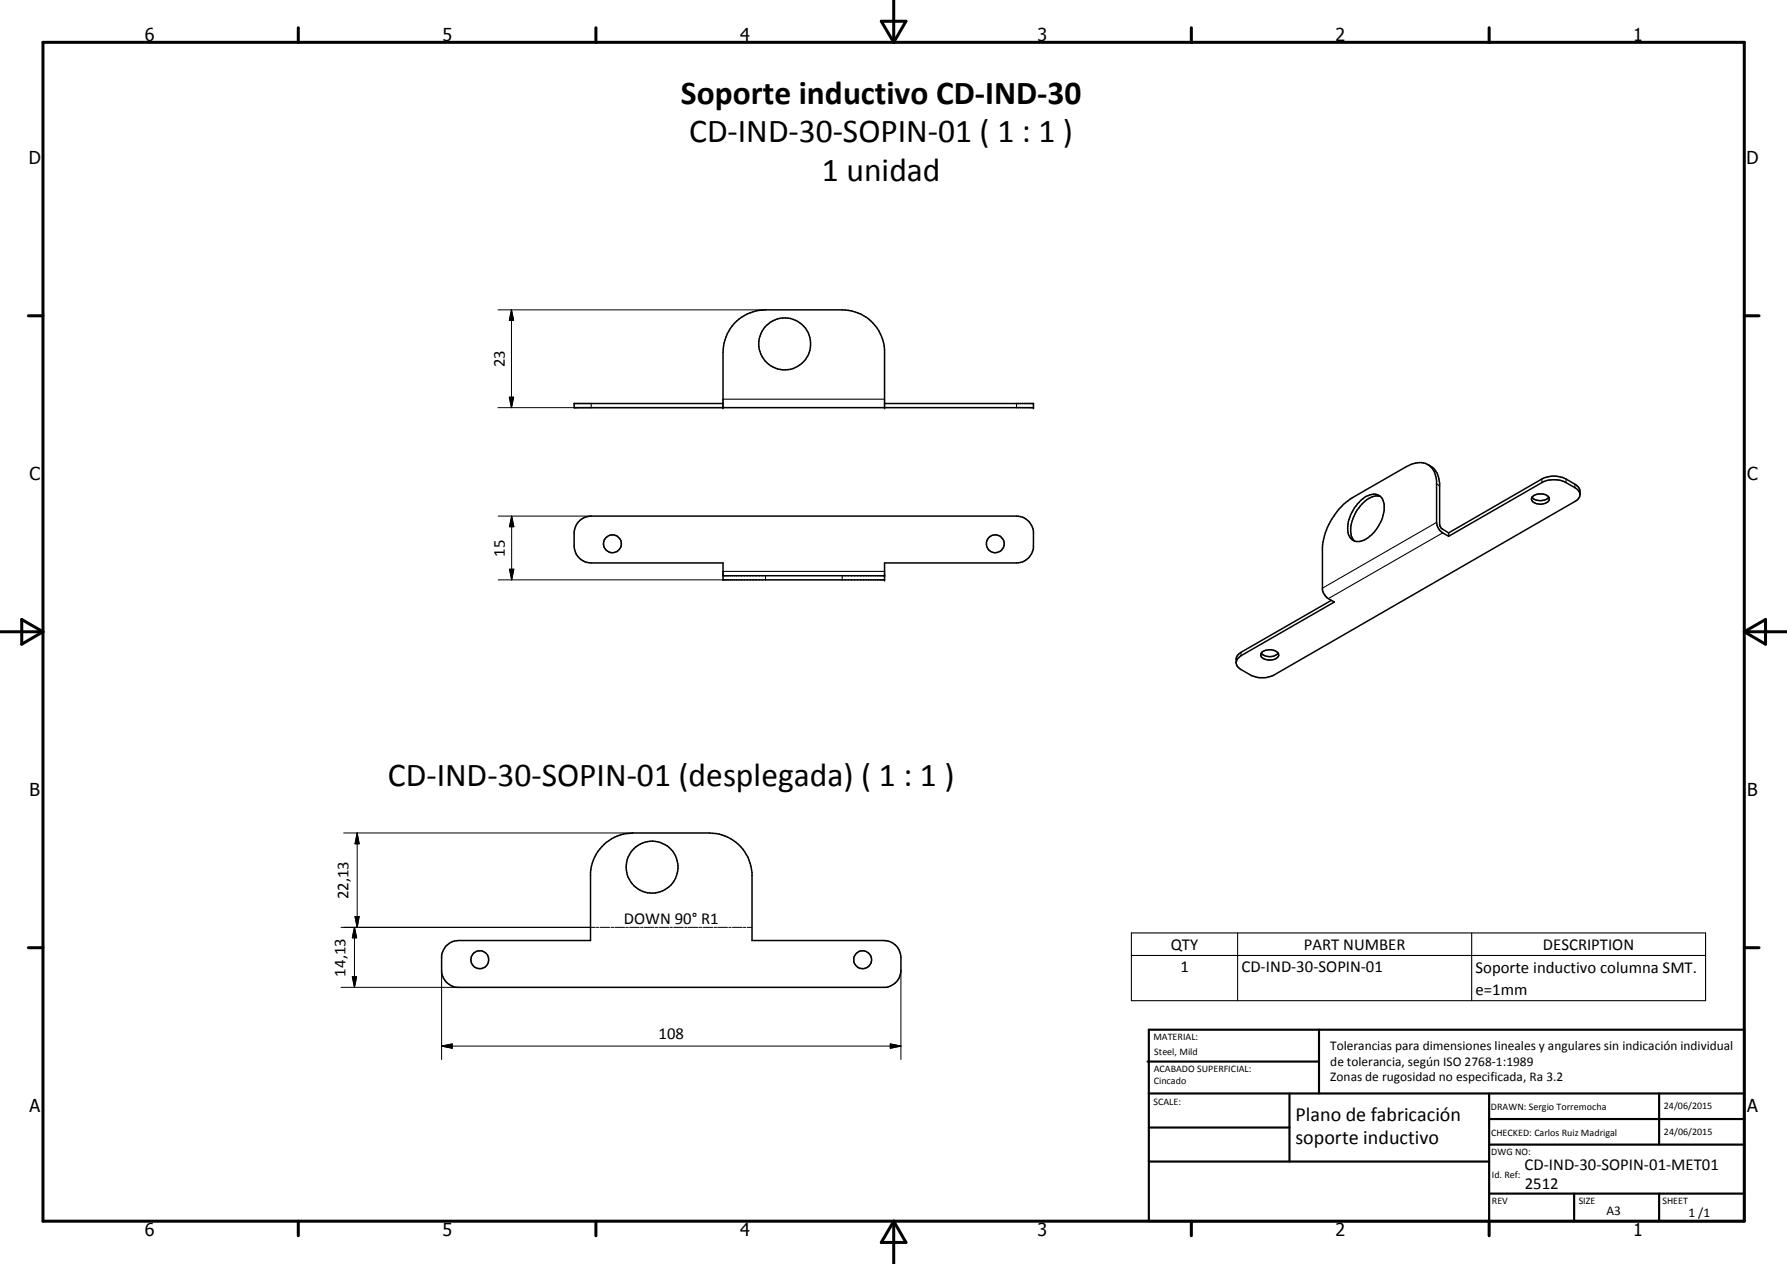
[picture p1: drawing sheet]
<svg xmlns="http://www.w3.org/2000/svg" width="420mm" height="297mm" viewBox="0 0 420 297" stroke-linecap="round" stroke-linejoin="round" font-family="sans-serif">
<g fill="none" stroke="#000" stroke-width=".35">
<path d="M170 95.8v-13a10 10 0 0 1 10-10h18a10 10 0 0 1 10 9.3v13.7M170 94.8h-35v1h108v-1h-35M320 117.6a3.9 3.9 0 0 1 4-1.3l.6 .4a3.4 3.4 0 0 1 .8 3.3 10.1 10.1 0 0 1-3.7 6.3 2.92 2.92 0 0 1-4.3 0 6.6 6.6 0 0 1 .8-6.4zM324.6 116.6a4.9 4.9 0 0 0-4.8 2.3 8.8 8.8 0 0 0-2.1 7l.8 1.3M335.7 109.2a4.7 4.7 0 0 1 2.8 4.4v9.8l.4 .7 1.7 1.1M360.2 116.8a2.8 2.8 0 0 0 3.9 0M360.2 116.8a2.74 2.74 0 0 1 4 .2 1.2 1.2 0 0 1-1.2 1.4 2.43 2.43 0 0 1-2.9-1zM371.5 116.1l-.2-.5-.7-.8-2.4-1.4a6.2 6.2 0 0 0-5.7 0l-21.9 12.6M136 122.6l1.6-1.1 1.4-.2h100a4.1 4.1 0 0 1 4 3.5v4a4.1 4.1 0 0 1-4 3.5h-31v4h-38v-4h-31a4 4 0 0 1-4-4v-3.5l.5-1.4zM170 135.3h38M340.6 126l-1.4-.8a3.2 3.2 0 0 1-1.4-2.4v-9.6a4.1 4.1 0 0 0-4-4.5l-1.5 .3-1.6 .6-12.7 7.4a16.2 16.2 0 0 0-7.1 11.6v9.9l.5 1.2a4.3 4.3 0 0 0 2.3 1.8l-21.9 12.6-.8 .7-.4 .8M340.6 125.2v.8"/>
<path d="M340.6 125.2l21.9-12.6a6.2 6.2 0 0 1 5.7 0l2.1 1.2a2.19 2.19 0 0 1 1.2 2.6l-.4 .8-.8 .7-70.7 40.7a6 6 0 0 1-5.6 0l-2.2-1.2-.8-.7a2.55 2.55 0 0 1-.4-2l.4-.8 .8-.6 21.2-12.2M296.6 153.5a2.79 2.79 0 0 0 3.9 0M296.7 153.2a2.86 2.86 0 0 1 3.9 .5 1.34 1.34 0 0 1-1.6 1.4 2.44 2.44 0 0 1-2.6-1zM104.8 222.4l1.6-1.1 1.4-.3h31v-16a10.1 10.1 0 0 1 10-9.3h18a10.1 10.1 0 0 1 10 9.3v16h31a4 4 0 0 1 4 4 8.8 8.8 0 0 1-.4 4.9 4.3 4.3 0 0 1-3.1 2.1h-101a4.2 4.2 0 0 1-3.5-3.5v-3.9l.3-1z"/>
<circle cx="184.5" cy="80.8" r="6.1"/>
<circle cx="144" cy="127.8" r="2.11"/>
<circle cx="234" cy="127.8" r="2.1"/>
<circle cx="153.3" cy="203.8" r="6.1"/>
<circle cx="112.8" cy="225.5" r="2.09"/>
<circle cx="202.8" cy="225.5" r="2.11"/>
</g>
<g fill="#000">
<circle cx="170" cy="95.8" r=".18"/>
<circle cx="208" cy="95.8" r=".18"/>
<circle cx="243" cy="95.8" r=".18"/>
<circle cx="243" cy="94.8" r=".18"/>
<circle cx="208" cy="135.3" r=".18"/>
<circle cx="208" cy="136.3" r=".18"/>
</g>
<g fill="none" stroke="#000" stroke-width=".25">
<path d="M139 94.8v1M170 93.8h38M239 94.8v1M337.8 113.7l.7 .5M362.5 112.6v.8M368.2 112.6v.8M370.3 113.8v.8M170 134.3h38M180 135.3v1M198 135.3v1M337.8 122.8l-26.9 15.4M339.2 125.2l-26.9 15.5"/>
<path d="M291.8 153.3v.8M266 219.2h135v16h-135zM291 219.2v16M346 219.2v16M266 224.5h135"/>
</g>
<g fill="none" stroke="#000" stroke-width=".24">
<path d="M117.1 72.8h62.9M120.3 72.8l.5 2.5h-1.1zM120.3 72.8v23M117.1 95.8h52.9M119.7 93.3h1.1l-.5 2.5zM117.1 121.3h21.9M117.1 136.3h52.9M119.8 133.8h1l-.5 2.5zM120.3 121.3l.5 2.5h-1zM120.3 121.3v15M80.8 195.7h68M84 195.7l.4 2.6h-.9z"/>
<path d="M84 195.7v22.2M80.2 217.9h59.8M83.3 217.9l.6 2.5h-1.1zM83.3 217.9v14.1M83.5 215.4h.9l-.4 2.5zM140.2 217.9h.6M141.1 217.9h2.3M143.7 217.9h.6M144.6 217.9h2.3M147.1 217.9h.6M148 217.9h2.3M150.6 217.9h.6"/>
<path d="M151.5 217.9h2.3M154.1 217.9h.5M154.9 217.9h2.4M157.5 217.9h.6M158.4 217.9h2.3M161 217.9h.6M161.8 217.9h2.4M164.4 217.9h.6M165.3 217.9h2.3M167.9 217.9h.6M168.7 217.9h2.4M171.4 217.9h.5"/>
<path d="M172.2 217.9h2.3M174.8 217.9h.6M175.7 217.9h1.1M80.2 232h27.6M82.8 229.5h1.1l-.6 2.5zM103.8 228v21M211.8 228v21M103.8 245.8l2.5-.5v1zM103.8 245.8h108M209.3 245.3l2.5 .5-2.5 .5z"/>
</g>
<g fill="none" stroke="#000" stroke-width=".71">
<path d="M10.1 9.9h400v277.1h-400zM70.1 6.5v3.4M140.1 6.5v3.4M207.2 5h5.8l-2.9 4.9zM210.1 0v9.9M280.1 6.5v3.4M350.1 6.5v3.4M6.7 74.2h3.4M410.1 74.2h3.5M.1 148.5h10M5.1 145.6l5 2.9-5 2.9zM410.1 148.5h10"/>
<path d="M410.1 148.5l5-2.9v5.8zM6.7 222.7h3.4M410.1 222.7h3.5M70.1 287v3.4M140.1 287v3.4M210.1 287v10M210.1 287l2.9 5h-5.8zM280.1 287v3.4M350.1 287v3.4"/>
</g>
<g fill="none" stroke="#000" stroke-width=".51">
<path d="M269.8 249.5h40.3M270.1 242h140v45h-140zM270.1 257h140M303.2 257v16M310.1 242v15M350.1 257v30M390.1 257v12M270.1 265h33.1M270.1 273h80M350.1 269h60M350.1 263h60M350.1 280.5h60"/>
<path d="M370.1 280.5v6.5M390.1 280.5v6.5"/>
</g>
<path d="M120.3 72.8l.5 2.5h-1.1zM119.7 93.3h1.1l-.5 2.5zM119.8 133.8h1l-.5 2.5zM120.3 121.3l.5 2.5h-1zM84 195.7l.4 2.6h-.9zM83.5 215.4h.9l-.4 2.5zM82.8 229.5h1.1l-.6 2.5zM83.3 217.9l.6 2.5h-1.1zM103.8 245.8l2.5-.5v1zM209.3 245.3l2.5 .5-2.5 .5z" fill="#000"/>
<g font-size="7.9">
<text x="160.1" y="24.4">Soporte inductivo CD-IND-30</text>
<text x="162" y="33.4">CD-IND-30-SOPIN-01 ( 1 : 1 )</text>
<text x="193.2" y="42.5">1 unidad</text>
<text x="91.2" y="184.7">CD-IND-30-SOPIN-01 (desplegada) ( 1 : 1 )</text>
</g>
<g font-size="4.7">
<text x="304.6" y="263.5">Plano de fabricación</text>
<text x="304.6" y="268.9">soporte inductivo</text>
</g>
<g font-size="4.2">
<text x="34" y="9.6">6</text>
<text x="104" y="9.6">5</text>
<text x="174" y="9.6">4</text>
<text x="244" y="9.6">3</text>
<text x="314" y="9.6">2</text>
<text x="384" y="9.6">1</text>
<text x="6.8" y="38.7">D</text>
<text x="410.6" y="38.7">D</text>
<text x="7" y="112.9">C</text>
<text x="410.8" y="112.9">C</text>
<text x="7" y="187.1">B</text>
<text x="410.8" y="187.1">B</text>
<text x="7" y="261.4">A</text>
<text x="410.8" y="261.4">A</text>
<text x="34" y="290.4">6</text>
<text x="104" y="290.4">5</text>
<text x="174" y="290.4">4</text>
<text x="244" y="290.4">3</text>
<text x="314" y="290.4">2</text>
<text x="384" y="290.4">1</text>
</g>
<g font-size="3.9">
<text x="118.7" y="86.3" transform="rotate(-90 118.7 86.3)">23</text>
<text x="118.7" y="130.8" transform="rotate(-90 118.7 130.8)">15</text>
<text x="81.9" y="211.3" transform="rotate(-90 81.9 211.3)">22,13</text>
<text x="146.7" y="217.1">DOWN 90° R1</text>
<text x="275.3" y="223.2">QTY</text>
<text x="306.6" y="223.1">PART NUMBER</text>
<text x="362.8" y="223.2">DESCRIPTION</text>
<text x="81.3" y="229.5" transform="rotate(-90 81.3 229.5)">14,13</text>
<text x="277.5" y="228.5">1</text>
<text x="291.9" y="228.5">CD-IND-30-SOPIN-01</text>
<text x="346.9" y="228.6">Soporte inductivo columna SMT.</text>
<text x="346.9" y="233.8">e=1mm</text>
<text x="154.8" y="244.3">108</text>
<text x="358.5" y="275">CD-IND-30-SOPIN-01-MET01</text>
<text x="358.5" y="279.4">2512</text>
</g>
<g font-size="3.1">
<text x="312.7" y="246.8">Tolerancias para dimensiones lineales y angulares sin indicación individual</text>
<text x="312.7" y="250.4">de tolerancia, según ISO 2768-1:1989</text>
<text x="312.7" y="254">Zonas de rugosidad no especificada, Ra 3.2</text>
<text x="377.7" y="285.6">A3</text>
<text x="397" y="285.9">1 /1</text>
</g>
<g font-size="2.4">
<text x="271.2" y="244.4">MATERIAL:</text>
<text x="271.3" y="252">ACABADO SUPERFICIAL:</text>
<text x="271.4" y="247.9">Steel, Mild</text>
<text x="271.3" y="254.6">Cincado</text>
<text x="271.2" y="259.7">SCALE:</text>
<text x="350.6" y="260.8">DRAWN: Sergio Torremocha</text>
<text x="391.2" y="260.6">24/06/2015</text>
<text x="350.6" y="266.9">CHECKED: Carlos Ruiz Madrigal</text>
<text x="391.2" y="266.7">24/06/2015</text>
<text x="350.6" y="271.4">DWG NO:</text>
<text x="350.8" y="276.9">Id. Ref:</text>
<text x="350.8" y="282.8">REV</text>
<text x="371.2" y="282.9">SIZE</text>
<text x="390.9" y="282.9">SHEET</text>
</g>
</svg>
